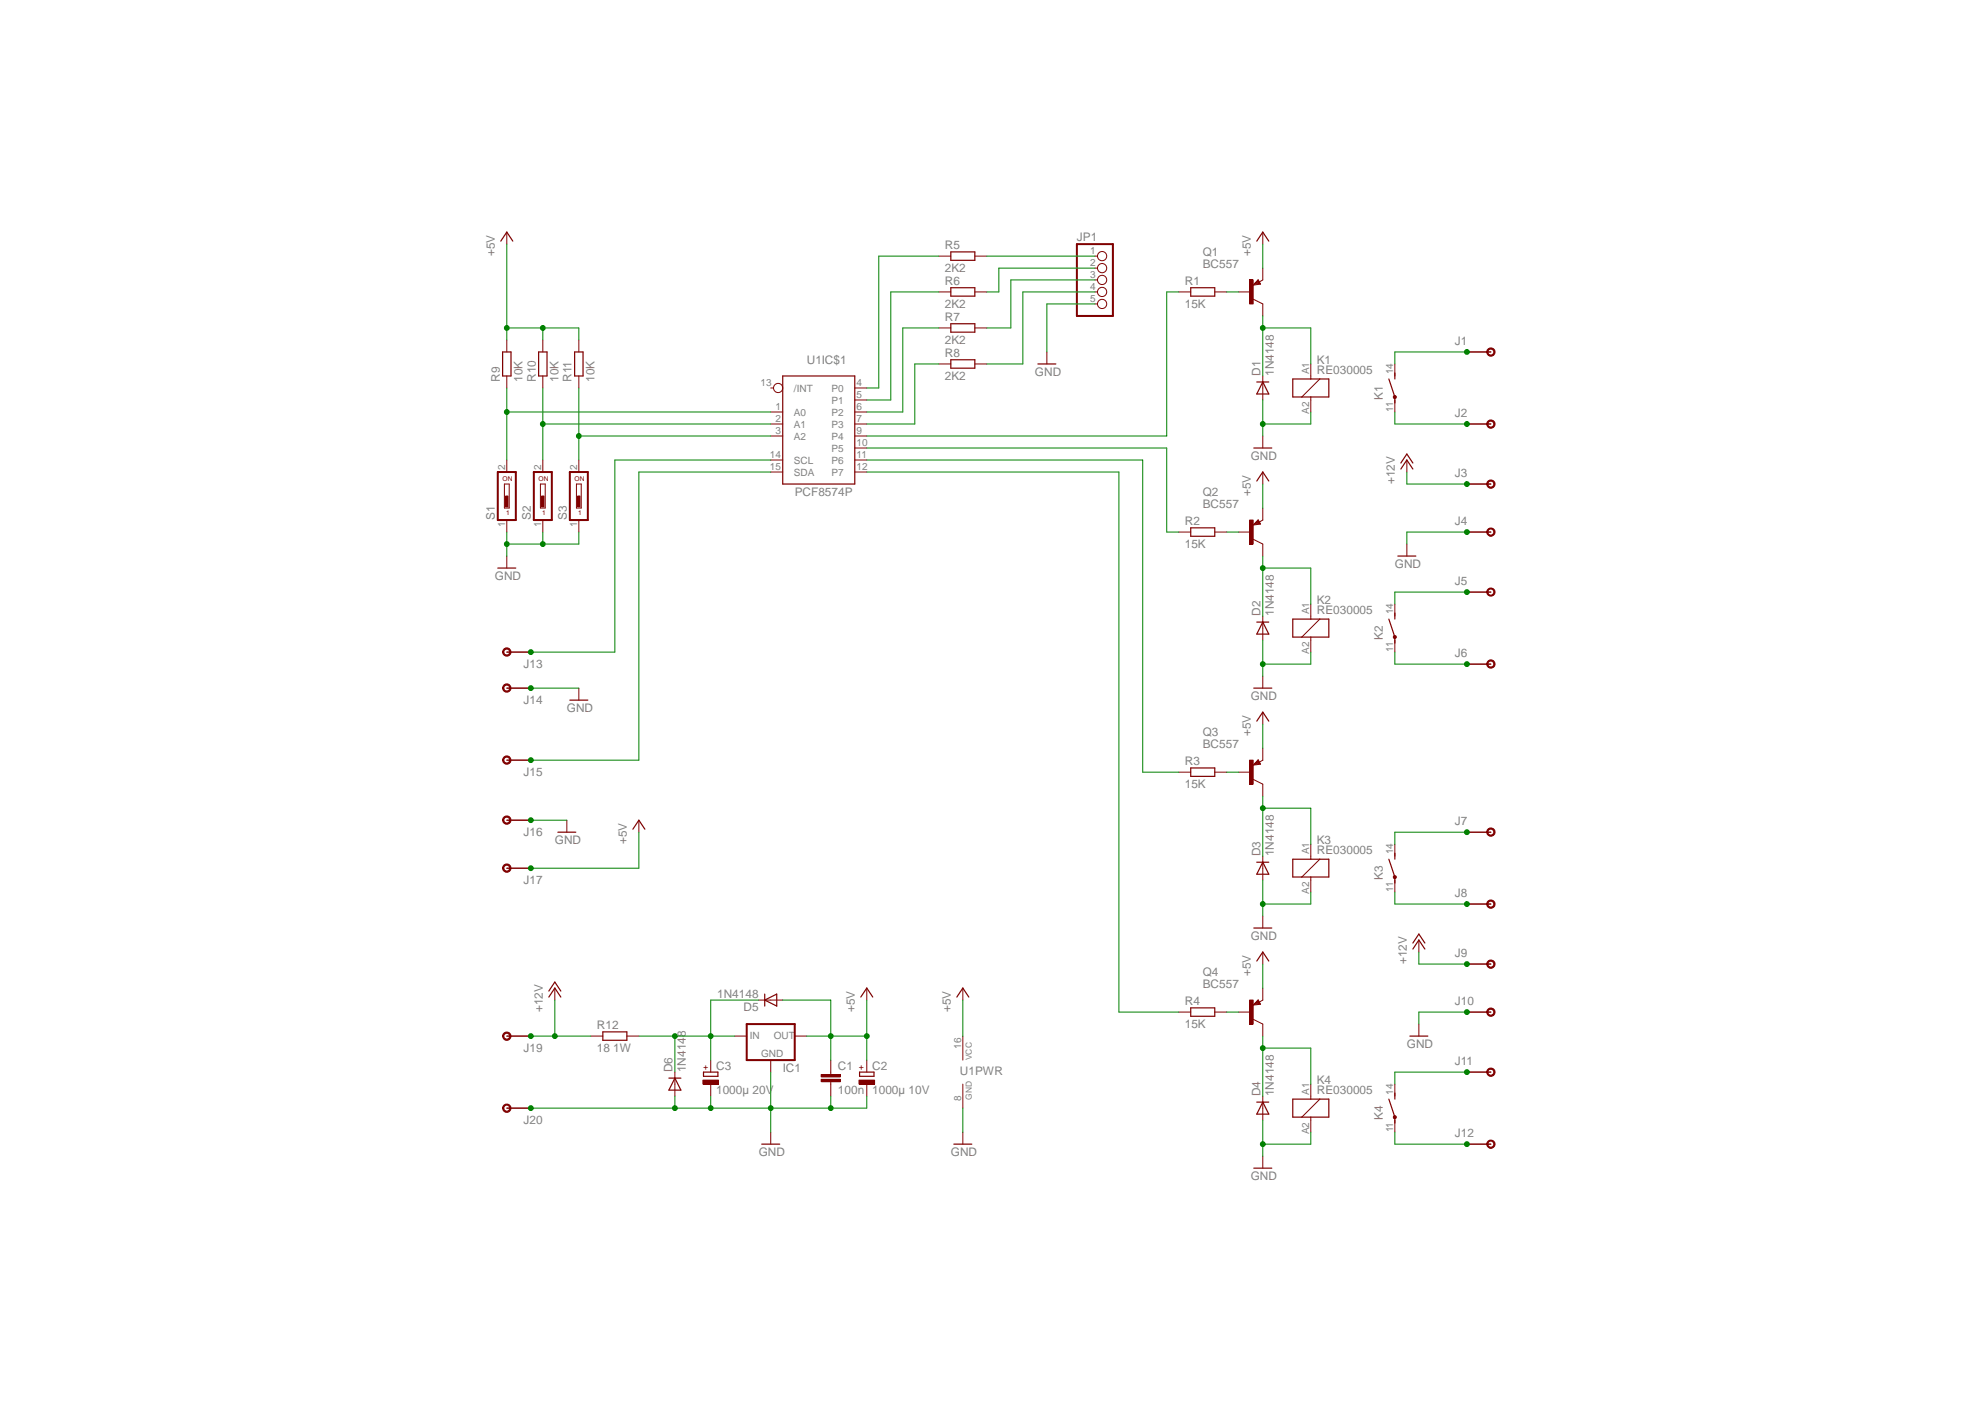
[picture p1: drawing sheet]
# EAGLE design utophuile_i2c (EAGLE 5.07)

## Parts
C1  100n  C-EU050-025X075  [C050-025X075]
C2  1000µ 10V  CPOL-EUE3.5-10  [E3,5-10]
C3  1000µ 20V  CPOL-EUE3.5-10  [E3,5-10]
D1  1N4148  [DO35-10]
D2  1N4148  [DO35-10]
D3  1N4148  [DO35-10]
D4  1N4148  [DO35-10]
D5  1N4148  [DO35-10]
D6  1N4148  [DO35-10]
IC1  78MXXS  [78MXXS]
J1  BORN_VIS2  [BORN_VIS]
J2  BORN_VIS2  [BORN_VIS]
J3  BORN_VIS2  [BORN_VIS]
J4  BORN_VIS2  [BORN_VIS]
J5  BORN_VIS2  [BORN_VIS]
J6  BORN_VIS2  [BORN_VIS]
J7  BORN_VIS2  [BORN_VIS]
J8  BORN_VIS2  [BORN_VIS]
J9  BORN_VIS2  [BORN_VIS]
J10  BORN_VIS2  [BORN_VIS]
J11  BORN_VIS2  [BORN_VIS]
J12  BORN_VIS2  [BORN_VIS]
J13  BORN_VIS2  [BORN_VIS]
J14  BORN_VIS2  [BORN_VIS]
J15  BORN_VIS2  [BORN_VIS]
J16  BORN_VIS2  [BORN_VIS]
J17  BORN_VIS2  [BORN_VIS]
J19  BORN_VIS2  [BORN_VIS]
J20  BORN_VIS2  [BORN_VIS]
JP1  PINHD-1X5  [1X05]
K1  RE030005  [RE-SCHRACK]
K2  RE030005  [RE-SCHRACK]
K3  RE030005  [RE-SCHRACK]
K4  RE030005  [RE-SCHRACK]
Q1  BC557  [TO92-EBC]
Q2  BC557  [TO92-EBC]
Q3  BC557  [TO92-EBC]
Q4  BC557  [TO92-EBC]
R1  15K  R-EU_0207/10  [0207/10]
R2  15K  R-EU_0207/10  [0207/10]
R3  15K  R-EU_0207/10  [0207/10]
R4  15K  R-EU_0207/10  [0207/10]
R5  2K2  R-EU_0207/10  [0207/10]
R6  2K2  R-EU_0207/10  [0207/10]
R7  2K2  R-EU_0207/10  [0207/10]
R8  2K2  R-EU_0207/10  [0207/10]
R9  10K  R-EU_0207/10  [0207/10]
R10  10K  R-EU_0207/10  [0207/10]
R11  10K  R-EU_0207/10  [0207/10]
R12  18 1W  R-EU_0411/15  [0411/15]
S1  DS01  [DS-01]
S2  DS01  [DS-01]
S3  DS01  [DS-01]
U1  PCF8574P  [DIL16]

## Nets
+5V: C1.1 C2.+ D5.A IC1.OUT J17.P$1 J17.P$2 Q1.E Q2.E Q3.E Q4.E R9.2 R10.2 R11.2 U1.16(PWR:VCC)
+12V: J3.P$1 J3.P$2 J9.P$1 J9.P$2 J19.P$1 J19.P$2 R12.1
GND: C1.2 C2.- C3.- D1.A D2.A D3.A D4.A D6.A IC1.GND J4.P$1 J4.P$2 J10.P$1 J10.P$2 J14.P$1 J14.P$2 J16.P$1 J16.P$2 J20.P$1 J20.P$2 JP1.5 K1.A2 K2.A2 K3.A2 K4.A2 S1.1 S2.1 S3.1 U1.8(PWR:GND)
N$1: D4.C K4.A1 Q4.C
N$2: J11.P$1 J11.P$2 K4.14(2:S)
N$3: Q4.B R4.2
N$4: J12.P$1 J12.P$2 K4.11(2:P)
N$5: D1.C K1.A1 Q1.C
N$6: Q1.B R1.2
N$7: JP1.4 R8.2
N$8: J2.P$1 J2.P$2 K1.11(2:P)
N$9: D2.C K2.A1 Q2.C
N$10: Q2.B R2.2
N$11: J5.P$1 J5.P$2 K2.14(2:S)
N$12: J6.P$1 J6.P$2 K2.11(2:P)
N$13: D3.C K3.A1 Q3.C
N$14: Q3.B R3.2
N$15: J7.P$1 J7.P$2 K3.14(2:S)
N$16: J8.P$1 J8.P$2 K3.11(2:P)
N$17: R1.1 U1.9(IC$1:P4)
N$18: R2.1 U1.10(IC$1:P5)
N$19: R3.1 U1.11(IC$1:P6)
N$20: R4.1 U1.12(IC$1:P7)
N$21: JP1.1 R5.2
N$22: JP1.2 R6.2
N$23: JP1.3 R7.2
N$25: R5.1 U1.4(IC$1:P0)
N$26: R6.1 U1.5(IC$1:P1)
N$27: R7.1 U1.6(IC$1:P2)
N$28: R8.1 U1.7(IC$1:P3)
N$29: R9.1 S1.2 U1.1(IC$1:A0)
N$30: R10.1 S2.2 U1.2(IC$1:A1)
N$31: R11.1 S3.2 U1.3(IC$1:A2)
N$32: J1.P$1 J1.P$2 K1.14(2:S)
N$33: C3.+ D5.C D6.C IC1.IN R12.2
N$34: J13.P$1 J13.P$2 U1.14(IC$1:SCL)
N$35: J15.P$1 J15.P$2 U1.15(IC$1:SDA)
Unconnected: U1.13(IC$1:/INT)
